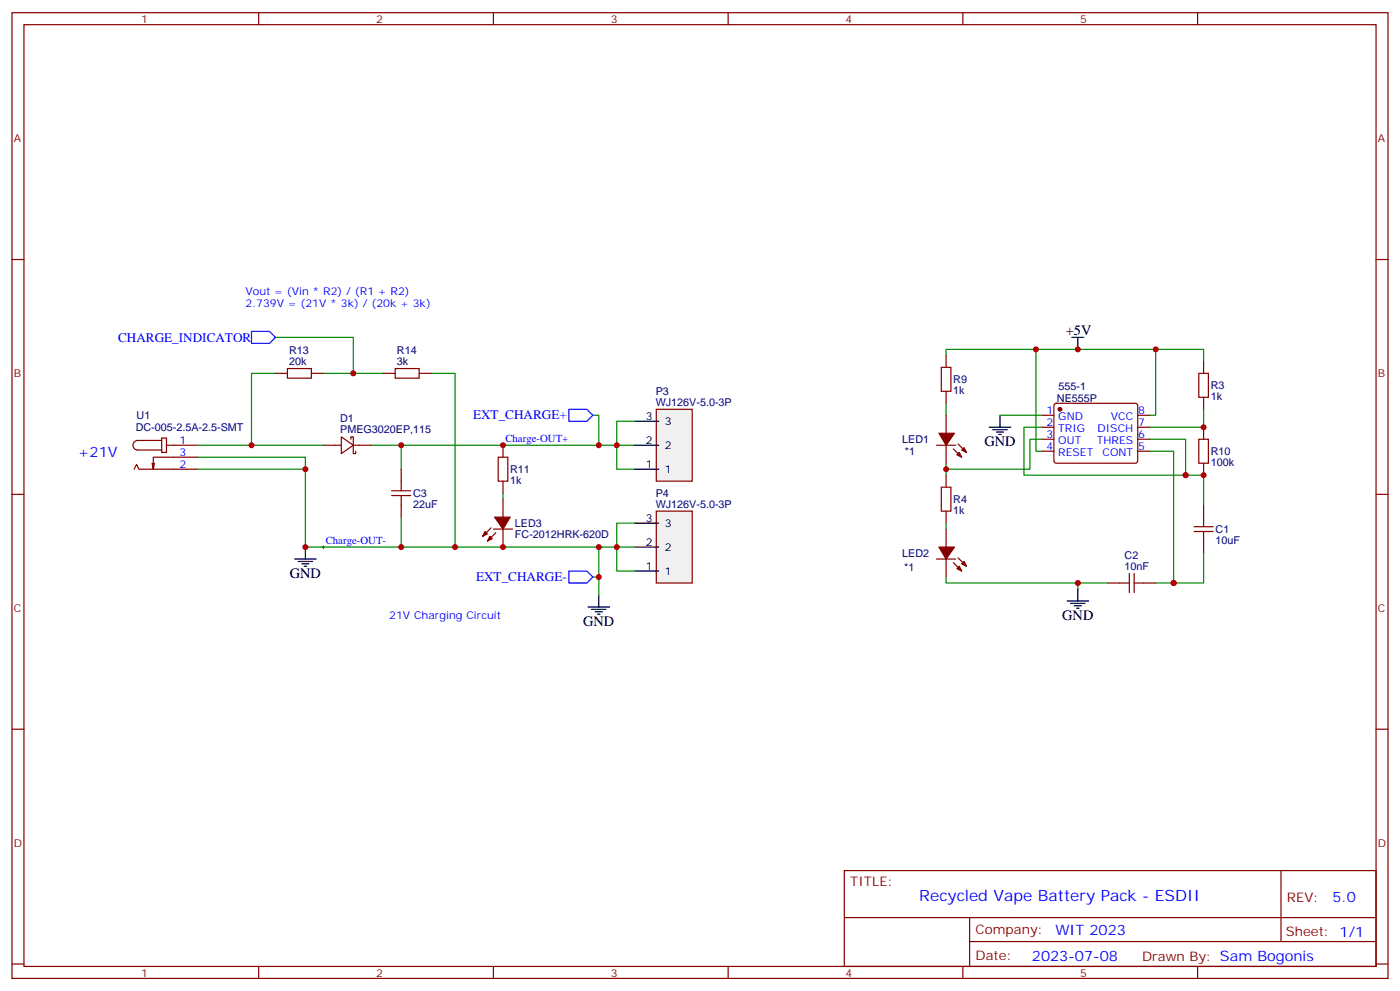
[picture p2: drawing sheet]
<svg xmlns="http://www.w3.org/2000/svg" width="412mm" height="292mm" viewBox="0 0 412 292" stroke-linecap="round" stroke-linejoin="round" font-family="sans-serif">
<g fill="none" stroke="#870000" stroke-width=".35">
<path d="M3.5 3.7h405.4v284.4h-405.4zM7.1 7.3h398.2v277.3h-398.2zM76.2 3.7v3.6M145.3 3.7v3.6M214.5 3.7v3.6M283.6 3.7v3.6M352.8 3.7v3.6M3.5 76.4h3.6M405.3 76.4h3.6M81.1 109.9h3.6M84.7 108.5h7v2.8h-7zM91.7 109.9h3.5"/>
<path d="M112.9 109.9h3.5M116.4 108.5h7.1v2.8h-7.1zM123.5 109.9h3.5M39.5 138.1l.7-1.4 .7 1.4h17.3M45.5 136.4l-.3 1.7M47.6 129h1.4v4.2h-1.4zM47.6 129.7h-7a1.41 1.41 0 0 0-1.4 1.4 1.41 1.41 0 0 0 1.4 1.4h7M49 131.1h9.2M58.2 134.6h-13v3.5l-.4-1.7M146.8 134.6h2.8v7.1h-2.8zM148.2 131.1v3.5M3.5 145.6h3.6"/>
<path d="M144.6 155.4l-2.4 2.5M145.3 155.8h5.7M146 156.8l-2.4 2.5M148.2 141.7v3.5M148.2 147v5.3M148.2 155.8v5.3M405.3 145.6h3.6M3.5 214.7h3.6M405.3 214.7h3.6M248.7 256.3h156.6v28.3h-156.6zM377.3 256.4v20.8M248.7 270.2h156.5"/>
<path d="M285.6 277.2h119.6M285.6 270.2v14.1M3.5 283.8h3.6M76.2 284.6v3.5M145.3 284.6v3.5M214.5 284.6v3.5M283.6 284.6v3.5M352.8 284.6v3.5M405.3 283.8h3.6"/>
</g>
<path d="M81.1 99.3h23v10.6M81.1 109.9h-7v21.2M95.2 109.9h17.7M127 109.9h7.1v51.2M174.6 122.3h1.8v8.8M187 131.1h-5.3v7h5.3M148.2 145.2v1.8M187 154h-5.3v14.1h5.3M176.4 161.1v8.8h-1.8" fill="none" stroke="#008700" stroke-width=".35"/>
<path d="M74.1 97.6h5.3l1.7 1.7-1.7 1.8h-5.3zM167.6 120.5h5.3l1.7 1.8-1.7 1.7h-5.3zM167.6 168.1h5.3l1.7 1.8-1.7 1.8h-5.3z" fill="none" stroke="#00f" stroke-width=".35"/>
<path d="M86.8 164.6h6.3M87.8 165.3h4.3M88.9 166h2.1M89.6 166.7h.7M90 161.1v3.5" fill="none" stroke="#000" stroke-width=".35"/>
<g fill="#870000" stroke="#870000" stroke-width=".35">
<path d="M144.3 157.9l.7 .7-1.4 .7z"/>
<path d="M142.9 156.5l.7 .7-1.4 .7z"/>
<path d="M145.7 152.3h4.6l-2.1 3.5z"/>
</g>
<path d="M193.3 150.5h10.6v21.2h-10.6z" fill="#f0f0f0" stroke="#870000" stroke-width=".35"/>
<path d="M187 154h7M187 168.1h7M187 161.1h7" fill="none" stroke="#000" stroke-width=".35"/>
<path d="M193.3 120.5h10.6v21.2h-10.6z" fill="#f0f0f0" stroke="#870000" stroke-width=".35"/>
<g fill="none" stroke="#000" stroke-width=".35">
<path d="M315.7 99.3h3.6M317.5 99.3v3.6M187 138.1h7M187 131.1h7M187 124h7M291.4 125.8h6.3M292.5 126.5h4.2M293.5 127.2h2.1M294.2 127.9h.7M294.6 122.3v3.5M173.2 178.7h6.4M174.3 179.4h4.2"/>
<path d="M176.4 175.2v3.5M314.3 177h6.4M315.4 177.7h4.2M316.4 178.4h2.2M317.1 179.1h.8M317.5 173.4v3.6M175.3 180.1h2.1M176 180.8h.7"/>
</g>
<path d="M147.8 131.1h.7M148.2 130.7v.7M94.9 161.1h.7M95.2 160.7v.7" fill="none" stroke="#000" stroke-width=".29"/>
<g fill="none" stroke="#008700" stroke-width=".35">
<path d="M278.7 118.7v3.6M305.2 102.9h35.2M305.2 102.9h-26.5v1.7M305.2 102.9v30h1.7M340.4 102.9h14.1v3.5M340.4 102.9v19.4h-1.7M58.2 134.6h31.8v26.5h28.2v-8.8M58.2 131.1h37M58.2 138.1h31.8M109.4 131.1h8.8v7M187 124h-5.3v7.1h-63.5M278.7 136.4v3.5"/>
<path d="M294.6 122.3h12.3M306.9 129.3h-3.5v8.8h-24.7M306.9 125.8h-5.3v14.1h47.6v-10.6h-10.5M338.7 132.9h7v38.8h-5.3M349.2 139.9h5.3v8.8M354.5 120.5v5.3h-15.8M278.7 154v1.8M118.2 161.1h68.8M176.4 169.9v5.3M278.7 169.9v1.8h38.8v1.7M317.5 171.7h8.8M354.5 162.8v8.9h-8.8"/>
</g>
<g fill="none" stroke="#870000" stroke-width=".35">
<path d="M277.3 108.2h2.8v7h-2.8zM278.7 104.6v3.6M278.7 115.2v3.5M310.7 119l.4-.3h23.3l.5 .3 .2 .5v16.5l-.7 .4-23.5-.1-.5-.6v-16.2zM353.1 109.9h2.9v7.1h-2.9zM354.5 106.4v3.5M354.5 117v3.5M95.2 131.1h5.3M100.5 128.6l3.6 2.5-3.6 2.5zM103.4 129.3v-.7h.7v5h.7v-.7M104.1 131.1h5.3M118.2 138.1v6.4"/>
<path d="M275.9 131.1h5.6M278.7 122.3v5.3M278.7 131.1v5.3M278.7 139.9v3.5M280.8 132.2l2.5 2.4M282.2 130.7l2.5 2.5M306.9 122.3h3.5M306.9 125.8h3.5M306.9 129.3h3.5M306.9 132.9h3.5M335.1 122.3h3.6M335.1 125.8h3.6"/>
<path d="M335.1 129.3h3.6M335.1 132.9h3.6M353.1 129.3h2.9v7.1h-2.9zM354.5 125.8v3.5M354.5 136.4v3.5M115.4 145.9h5.6M115.4 144.5h5.6M118.2 145.9v6.4M277.3 143.4h2.8v7.1h-2.8zM278.7 150.5v3.5M278.7 155.8v5.3M351.7 155.1h5.7"/>
<path d="M351.7 156.5h5.7M354.5 148.7v6.4M354.5 156.5v6.3M275.9 164.6h5.6M278.7 164.6v5.3M280.8 165.7l2.5 2.4M282.2 164.3l2.5 2.4M326.3 171.7h6.4M332.7 168.8v5.7M334.1 171.7h6.3M334.1 168.8v5.7"/>
</g>
<g fill="#870000" stroke="#870000" stroke-width=".35">
<path d="M281.9 167.4l.7-.7 .7 1.4z"/>
<path d="M283.3 166l.7-.7 .7 1.4z"/>
<path d="M276.6 161.1h4.6l-2.5 3.5z"/>
<path d="M281.9 133.9l.7-.7 .7 1.4z"/>
<path d="M283.3 132.5l.7-.7 .7 1.4z"/>
<path d="M276.6 127.6h4.6l-2.5 3.5z"/>
<circle cx="312.2" cy="120.5" r=".53"/>
</g>
<g fill="#c00">
<circle cx="104.1" cy="109.9" r=".88"/>
<circle cx="74.1" cy="131.1" r=".88"/>
<circle cx="134.1" cy="161.1" r=".88"/>
<circle cx="118.2" cy="131.1" r=".88"/>
<circle cx="148.2" cy="131.1" r=".88"/>
<circle cx="148.2" cy="161.1" r=".88"/>
<circle cx="176.4" cy="161.1" r=".88"/>
<circle cx="176.4" cy="131.1" r=".88"/>
<circle cx="90" cy="161.1" r=".88"/>
<circle cx="181.7" cy="161.1" r=".88"/>
<circle cx="181.7" cy="131.1" r=".88"/>
<circle cx="118.2" cy="161.1" r=".88"/>
<circle cx="90" cy="138.1" r=".88"/>
<circle cx="354.5" cy="125.8" r=".88"/>
<circle cx="317.5" cy="171.7" r=".88"/>
<circle cx="317.5" cy="102.9" r=".88"/>
<circle cx="340.4" cy="102.9" r=".88"/>
<circle cx="305.2" cy="102.9" r=".88"/>
<circle cx="278.7" cy="138.1" r=".88"/>
<circle cx="345.7" cy="171.7" r=".88"/>
<circle cx="349.3" cy="139.9" r=".88"/>
<circle cx="354.5" cy="139.9" r=".88"/>
<circle cx="176.4" cy="169.9" r=".88"/>
</g>
<text font-size="4.6" fill="#00f" x="270.8" y="265.4">Recycled Vape Battery Pack - ESDII</text>
<g font-size="4.2">
<text x="314" y="98.6">+5V</text>
<text x="290" y="131.4">GND</text>
<text x="85.4" y="170.3">GND</text>
<text x="171.8" y="184.4">GND</text>
<text x="312.9" y="182.6">GND</text>
</g>
<g font-size="4.2" fill="#00f">
<text x="22.9" y="134.6">+21V</text>
<text x="392.5" y="265.6">5.0</text>
<text x="310.9" y="275.2">WIT 2023</text>
<text x="304" y="283">2023-07-08</text>
</g>
<g font-size="3.9" fill="#00f">
<text x="34.8" y="100.6">CHARGE_INDICATOR</text>
<text x="139.4" y="123.5">EXT_CHARGE+</text>
<text x="140.2" y="171.1">EXT_CHARGE-</text>
</g>
<g font-size="3.9" fill="#800">
<text x="250.5" y="260.9">TITLE:</text>
<text x="379.1" y="265.6">REV:</text>
<text x="287.4" y="275.1">Company:</text>
<text x="378.7" y="275.7">Sheet: 1/1</text>
<text x="287.4" y="282.8">Date:</text>
<text x="336.4" y="282.9">Drawn By: Sam Bogonis</text>
</g>
<g font-size="3.2" fill="#800">
<text x="41.6" y="6.7">1</text>
<text x="110.8" y="6.7">2</text>
<text x="179.9" y="6.7">3</text>
<text x="249.1" y="6.7">4</text>
<text x="318.2" y="6.7">5</text>
<text x="4.1" y="41.8">A</text>
<text x="405.9" y="41.8">A</text>
<text x="4.1" y="111">B</text>
<text x="405.9" y="111">B</text>
<text x="4.1" y="180.1">C</text>
<text x="405.9" y="180.1">C</text>
<text x="4.1" y="249.3">D</text>
<text x="405.9" y="249.3">D</text>
<text x="41.6" y="287.5">1</text>
<text x="110.8" y="287.5">2</text>
<text x="179.9" y="287.5">3</text>
<text x="249.1" y="287.5">4</text>
<text x="318.2" y="287.5">5</text>
</g>
<g font-size="3.2" fill="#00f">
<text x="72.3" y="87">Vout = (Vin * R2) / (R1 + R2)</text>
<text x="72.3" y="90.5">2.739V = (21V * 3k) / (20k + 3k)</text>
<text x="308.3" y="121.9">1</text>
<text x="308.3" y="125.4">2</text>
<text x="311.7" y="123.7">GND</text>
<text x="327.2" y="123.7">VCC</text>
<text x="335.3" y="125.4">7</text>
<text x="335.3" y="121.9">8</text>
<text x="52.9" y="130.7">1</text>
<text x="148.9" y="130.2">Charge-OUT+</text>
<text x="308.3" y="129">3</text>
<text x="311.7" y="127.2">TRIG</text>
<text x="311.7" y="130.7">OUT</text>
<text x="323.1" y="130.7">THRES</text>
<text x="323.3" y="127.2">DISCH</text>
<text x="335.3" y="129">6</text>
<text x="52.9" y="134.3">3</text>
<text x="52.9" y="137.8">2</text>
<text x="308.3" y="132.5">4</text>
<text x="311.7" y="134.3">RESET</text>
<text x="324.8" y="134.3">CONT</text>
<text x="335.3" y="132.5">5</text>
<text x="96" y="160.2">Charge-OUT-</text>
<text x="114.7" y="182.2">21V Charging Circuit</text>
</g>
<g font-size="3.2" fill="#000080">
<text x="85.1" y="107.5">20k</text>
<text x="85.1" y="104.3">R13</text>
<text x="116.9" y="107.5">3k</text>
<text x="116.9" y="104.3">R14</text>
<text x="280.8" y="112.9">R9</text>
<text x="193.2" y="119.5">WJ126V-5.0-3P</text>
<text x="193.2" y="116.3">P3</text>
<text x="280.8" y="116">1k</text>
<text x="311.3" y="118.3">NE555P</text>
<text x="311.8" y="114.7">555-1</text>
<text x="356.7" y="117.7">1k</text>
<text x="356.7" y="114.7">R3</text>
<text x="40.2" y="123.5">U1</text>
<text x="100.2" y="124.4">D1</text>
<text x="40" y="127">DC-005-2.5A-2.5-SMT</text>
<text x="100.2" y="127.6">PMEG3020EP,115</text>
<text x="265.8" y="130.5">LED1</text>
<text x="266.6" y="134.1">*1</text>
<text x="356.7" y="137.1">100k</text>
<text x="356.7" y="134.1">R10</text>
<text x="150.3" y="142.4">1k</text>
<text x="150.3" y="139.4">R11</text>
<text x="121.7" y="149.5">22uF</text>
<text x="121.7" y="146.3">C3</text>
<text x="193.2" y="149.4">WJ126V-5.0-3P</text>
<text x="193.2" y="146.2">P4</text>
<text x="280.8" y="148.2">R4</text>
<text x="151.7" y="155.2">LED3</text>
<text x="280.8" y="151.2">1k</text>
<text x="151.7" y="158.3">FC-2012HRK-620D</text>
<text x="358.1" y="160.1">10uF</text>
<text x="358.1" y="157">C1</text>
<text x="265.8" y="164.1">LED2</text>
<text x="331.3" y="167.8">10nF</text>
<text x="331.3" y="164.7">C2</text>
<text x="266.3" y="168.1">*1</text>
</g>
<g font-size="3.2">
<text x="190.2" y="123.7">3</text>
<text x="195.8" y="125.1">3</text>
<text x="190.2" y="130.7">2</text>
<text x="190.2" y="137.8">1</text>
<text x="195.8" y="132.2">2</text>
<text x="195.8" y="139.2">1</text>
<text x="190.2" y="153.7">3</text>
<text x="195.8" y="155.1">3</text>
<text x="190.2" y="160.7">2</text>
<text x="190.2" y="167.8">1</text>
<text x="195.8" y="162.1">2</text>
<text x="195.8" y="169.2">1</text>
</g>
</svg>
